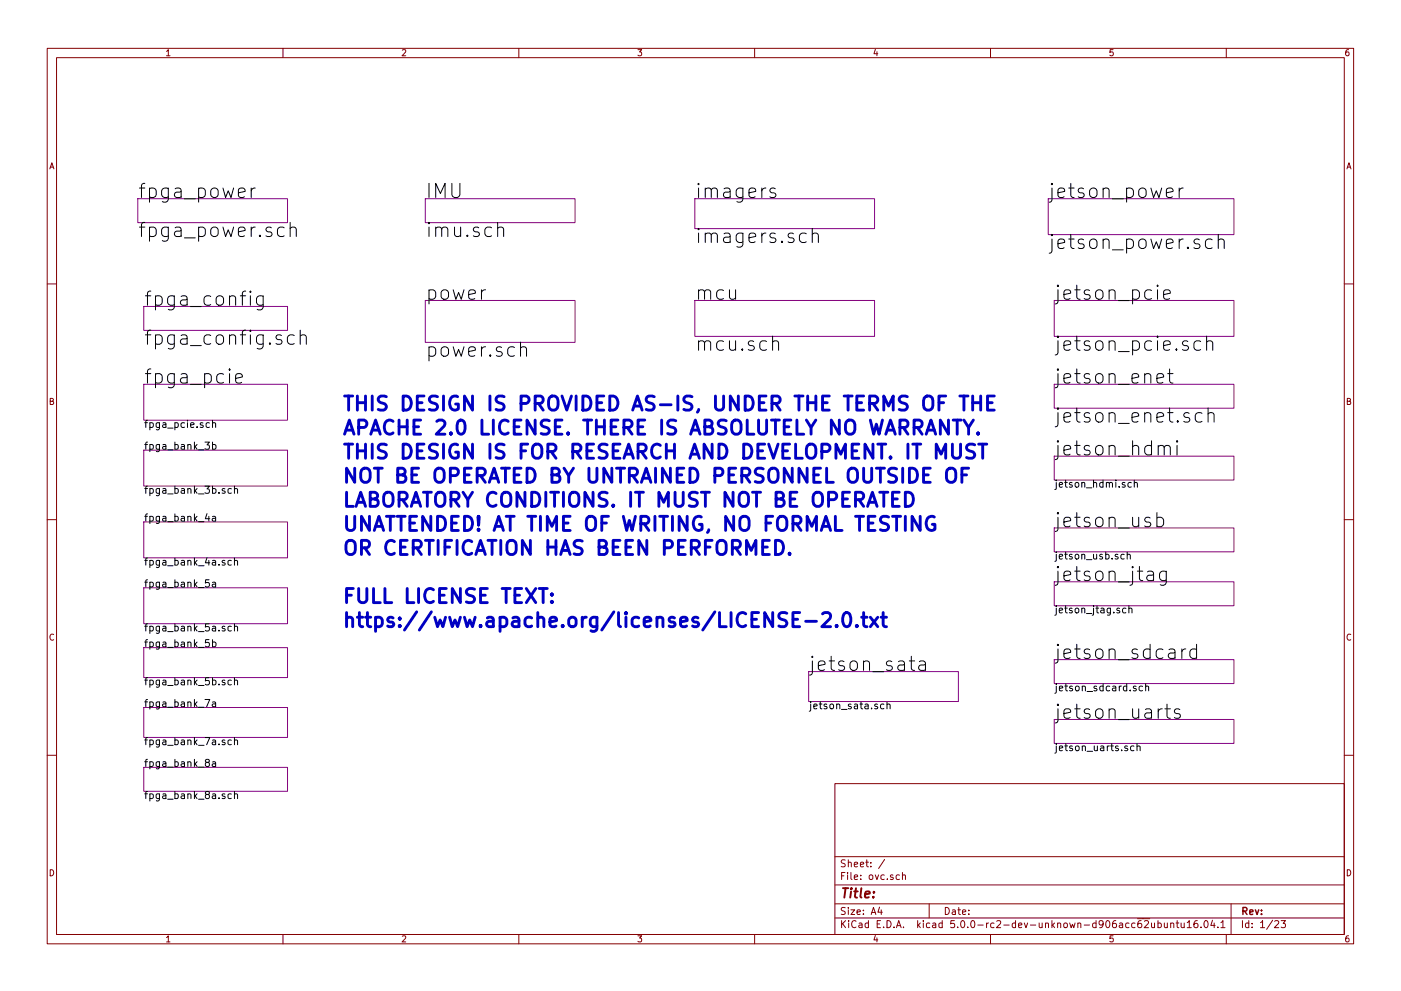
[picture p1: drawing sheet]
<svg xmlns="http://www.w3.org/2000/svg" width="297mm" height="210mm" viewBox="0 0 297 210" stroke-linecap="round" stroke-linejoin="round" font-family="sans-serif">
<g fill="none" stroke="#840000" stroke-width=".21">
<path d="M10 10.3h277v189.9h-277zM12 12.2h273v186.1h-273zM60 10.3v1.9M110 10.3v1.9M160 10.3v1.9M210 10.3v1.9M260 10.3v1.9M10 60.2h2M285 60.2h2M10 110.3h2M285 110.3h2M10 160.2h2"/>
<path d="M177 166.3h108v32h-108zM285 160.2h2M60 198.3v1.9M110 198.3v1.9M160 198.3v1.9M177 194.8h108M177 191.8h108M177 187.8h108M177 181.8h108M186.5 192.5l-.4 1h1M186.8 193v1M187.6 182.3l-1.3 2"/>
<path d="M190.7 185.7l-.4-.1-.3 .3 .1 .6h.6M191.3 185.7l.3-.1 .3 .1 .1 .9M191.3 185.1v1.5M197 191.8v3M210 198.3v1.9M242.4 194.9h1.4M242.6 195.5l.6-.2 .3 .5-.9 1h.9M244.1 195.8l.1 .9 .4 .1 .2-.1M244.8 195.8v1M245.5 195.9l.4-.1 .3 .3v.6l-.3 .1-.4-.1M245.5 195.3v1.5M246.9 195.8v.9l.4 .1 .2-.1"/>
<path d="M247.5 195.8v1M248.2 196l.2-.2 .4 .1 .1 .9M248.2 195.8v1M249.4 195.8h.5M249.6 195.3v1.3l.3 .2M250.4 195.8l.1 .9 .4 .1 .2-.1M251.1 195.8v1M251.7 195.8l.4-.5v1.5M251.7 196.8h.9M253.8 195.3l-.4 .1a1.11 1.11 0 0 0-.1 1.3l.4 .1 .2-.1 .1-.5-.3-.3-.4 .1-.2 .2M254.6 196.7v.1M255.4 195.5l.2-.2a.8 .8 0 0 1 .6 .8 .8 .8 0 0 1-.6 .7l-.3-.5z"/>
<path d="M257.1 195.2l-.4 1.1h.9M257.4 195.8v1M258.2 196.7v.1M258.9 195.8l.4-.5v1.5M258.9 196.8h.8M260 198.3v1.9M261 191.8v6.5M270.3 195.5l.5-.2 .3 .5-.9 1h.9M271.6 195.3h.9l-.4 .6 .4 .1v.7l-.2 .1-.7-.1"/>
</g>
<g fill="none" stroke="#840084" stroke-width=".21">
<path d="M29.2 42.2h31.8v5h-31.8zM90.2 42.2h31.7v5h-31.7zM147.3 42.2h38.1v6.3h-38.1zM222.2 42.2h39.4v7.6h-39.4zM30.5 65h30.5v5.1h-30.5zM90.2 63.7h31.7v8.9h-31.7zM147.3 63.7h38.1v7.7h-38.1zM223.5 63.7h38.1v7.7h-38.1zM30.5 81.5h30.5v7.6h-30.5zM30.5 95.5h30.5v7.6h-30.5zM223.5 81.5h38.1v5.1h-38.1zM223.5 96.8h38.1v5h-38.1z"/>
<path d="M30.5 110.7h30.5v7.7h-30.5zM223.5 112h38.1v5.1h-38.1zM30.5 124.7h30.5v7.6h-30.5zM30.5 137.4h30.5v6.4h-30.5zM223.5 123.4h38.1v5.1h-38.1zM223.5 139.9h38.1v5.1h-38.1zM30.5 150.1h30.5v6.4h-30.5zM171.4 142.5h31.8v6.3h-31.8zM223.5 152.6h38.1v5.1h-38.1zM30.5 162.8h30.5v5.1h-30.5z"/>
</g>
<g fill="none" stroke="#000" stroke-width=".21">
<path d="M53.3 39.9v2M54.1 39.9a.77 .77 0 0 0-.8 .6M250 39.9v2M250.9 39.9a.77 .77 0 0 0-.9 .6M60.2 48.3l-.8-.1-.4 .3-.2 .3 .2 1.1 .4 .3 .8-.2M61.5 48.5a.76 .76 0 0 1 1.3 .1v1.6M61.5 47.2v3M105.5 48.5a.74 .74 0 0 1 1.3 .1v1.6M164.4 40.1l-.7-.2-.5 .4 .2 .5 1 .2 .1 .3-.1 .5-.3 .1-.9-.1M172.2 49.7a.76 .76 0 0 1 1.3 .2v1.6M172.2 48.5v3M247.3 40.9l1.4-.3-.1-.5-.9-.2-.3 .2-.1 .2 .1 1.5 .3 .1 .9-.1"/>
<path d="M257 50.9l-.9-.2-.4 .3-.1 .3 .1 1.1 .4 .3 .9-.1M258.3 51a.73 .73 0 0 1 1.3 .1v1.6M258.3 49.7v3M55.8 62.8v2.4a.8 .8 0 0 1-1.3 .4M55.8 62.9l-.9-.1-.5 .5v.9l.3 .4 .2 .2 .9-.2M62.4 71.2a.96 .96 0 0 0-1.3 .1l-.2 .3v.9l.2 .3a.96 .96 0 0 0 1.3 .1M63.7 71.3a.76 .76 0 0 1 1.2 .2v1.5M63.7 70v3M110.4 73.9a.74 .74 0 0 1 1.2 .1v1.6M163.8 72.6a.74 .74 0 0 1 1.3 .1v1.6M246.7 62.5l1.4-.3-.1-.6-.9-.1-.3 .1-.1 .3 .1 1.4 .3 .2 .9-.2M247.6 79.3h1.1"/>
<path d="M248 78.3v2.5l.1 .3 .6 .2M254.6 72.5l-.9-.2-.4 .3-.2 .3 .2 1.1 .4 .3 .9-.1M255.8 72.6a.76 .76 0 0 1 1.3 .1v1.6M255.8 71.3v3M44.4 89.8l-.4-.1-.3 .3 .1 .6h.6M45.1 89.8l.2-.1 .3 .1 .1 .9M45.1 94.4l.4-.1 .3 .3-.2 .6h-.5M45.1 89.2v1.5M45.1 93.8v1.5M50 80.3l1.4-.3-.2-.6-.8-.1-.3 .1-.1 .3 .1 1.4 .3 .2 .8-.2M245.3 80.3l1.4-.3-.1-.6-.9-.1-.4 .4 .1 1.4 .3 .2 .9-.2M246.8 94.9l.5-.4 .7 .2 .1 .2v1.6"/>
<path d="M249.6 93.5l-.2 .2 .2 .1 .1-.1-.1-.2v.3M249.6 94.5v2M254.8 87.7l-.8-.2-.6 .6v.9l.3 .4 .3 .2 .8-.2M256.1 87.8a.74 .74 0 0 1 1.3 .2v1.6M256.1 86.6v3M45.1 109.6h.5l.1 1M45.7 109.9l-.5 .1a.3 .3 0 0 0-.2 .3 .3 .3 0 0 0 .2 .3l.5-.1M49 103.7h-.4l-.3 .2 .2 .7h.5M49 119l-.4-.1-.3 .3 .2 .6h.5M49.7 103.8l.2-.1h.4l.1 1M49.7 119l.2-.1 .4 .1 .1 .9M49.7 103.1v1.6"/>
<path d="M49.7 118.4v1.5M238.4 117.7l-.5-.1-.3 .3 .2 .6h.6M239 117.7h.1a.36 .36 0 0 1 .5 .1v.8M239 117.1v1.5M239.9 102.4h-.5l-.3 .3 .2 .6h.6M240.5 102.5l.1-.1a.36 .36 0 0 1 .5 .2v.8M240.5 101.9v1.5M245.3 109.9l.8-.2 .3 .2 .3 .4v.9l-.3 .4-.3 .2-.8-.2M245.3 108.8v3M45.1 123.6h.5l.1 .9M45.1 136.3l.4-.1 .3 .3-.2 .7h-.5M45.1 135.7v1.5"/>
<path d="M45.7 123.9h-.5a.3 .3 0 0 0-.2 .3 .3 .3 0 0 0 .2 .3h.5M49 132.9h-.4l-.3 .2 .2 .7h.5M49.7 133l.2-.1h.4l.1 1M49.7 132.4v1.5M238.7 129.1l-.4-.1-.3 .3 .2 .7h.5M239.3 129.2l.1-.1a.36 .36 0 0 1 .6 .2v.7M239.3 128.5v1.5M247.3 121.2v2.4a.8 .8 0 0 1-1.3 .4M247.3 121.3l-.9-.1-.3 .1-.3 .5v.8l.3 .4 .3 .2 .9-.2M251.4 137.7a.77 .77 0 0 0-.8 .6M253.7 137.8l-.9-.1-.5 .6v.8l.3 .4 .2 .2 .9-.2M253.7 136.7v3"/>
<path d="M45.1 149h.5l.1 .9M45.7 149.3h-.5a.3 .3 0 0 0-.2 .3 .3 .3 0 0 0 .2 .3h.5M49 144.4l-.4-.1-.3 .3 .2 .6h.5M49 157.1l-.4-.1-.3 .3 .2 .6h.5M49.7 144.4l.2-.1 .4 .1 .1 .9M49.7 157.1l.2-.1 .4 .1 .1 .9M49.7 143.8v1.5M49.7 156.5v1.5M187.4 149.4h-.4l-.3 .3 .1 .6h.6M188.1 149.5l.2-.1h.3l.1 1M188.1 148.9v1.5M194.9 140.4l.3-.2 .9 .2 .1 .3v1.5"/>
<path d="M196.2 140.9l-1 .2a.59 .59 0 0 0-.4 .6 .59 .59 0 0 0 .4 .5l1-.1M240.4 158.3h-.4l-.3 .2 .2 .7h.5M241.1 158.4l.2-.1h.4v1M241.1 157.8v1.5M242.2 145.6h-.4l-.3 .2 .2 .7h.5M242.9 145.7l.2-.1h.4v1M242.9 145.1v1.5M247 150.4h1.1M247.4 149.4v2.6l.2 .2 .5 .2M250.1 150.5a.7 .7 0 0 0-1.1 .3l.1 .5 1 .2 .2 .3-.2 .4-.3 .2-.8-.2M45.1 161.7h.5l.1 .9M45.7 162h-.5a.3 .3 0 0 0-.2 .3 .3 .3 0 0 0 .2 .3h.5"/>
<path d="M49 168.5l-.4-.1-.3 .3 .2 .7h.5M49.7 168.5l.2-.1 .4 .1 .1 .9M49.7 167.9v1.5"/>
</g>
<g fill="none" stroke="#0000c2" stroke-width=".61">
<path d="M199.1 85.4h1M200.5 84h-1.4v3M200.8 99.8a1 1 0 0 1 1.1-.5 1 1 0 0 1 .7 1v1a.99 .99 0 0 1-.9 1.1 .99 .99 0 0 1-1-1.1zM201.9 94.2v2.4l.2 .3a.95 .95 0 0 0 1.4 0l.2-.3v-2.4M202.1 89.1h1.7M202.9 89.1v3M203.5 84h1.7M204.4 89.1l1 1.6 1-1.6M204.4 84v3M205.4 99.3h-1.5v3M205.4 90.7v1.4M206.2 85.4h1.7"/>
<path d="M206.2 84v3M206.7 94.4l-1.2-.2a.72 .72 0 0 0-.6 .7 .72 .72 0 0 0 .6 .8 1.07 1.07 0 0 1 1.2 .7 .77 .77 0 0 1-.6 .8l-1.2-.1M207.4 91.8l.1 .2-.1 .1-.2-.1 .2-.2v.3M207.5 94.2h1.7M207.9 84v3M208.4 94.2v3M209.4 85.4h1M210.8 84h-1.4v3h1.4M164.4 114.6a1.57 1.57 0 0 1 1.7 1 1.57 1.57 0 0 1-.6 1.9l-1.1 .1zM167.4 117.4l.1 .1-.1 .1-.1-.1 .1-.1v.2M191.9 104.4a1.56 1.56 0 0 1 1.7 .8 1.56 1.56 0 0 1-.2 1.8l-.7 .4h-.8zM195.1 109.5v3l-1.7-3v3"/>
<path d="M198.1 109.7a1.24 1.24 0 0 0-1.4 .2 1.24 1.24 0 0 0-.3 1.3 1.14 1.14 0 0 0 .5 1.2 1.14 1.14 0 0 0 1.3-.1v-1.1h-.5M203.9 100.8h1M117 127.6l.2 .1-.2 .2-.1-.2 .1-.1v.3M117 126l.2 .1-.2 .2-.1-.2 .1-.1v.3M170.8 131.8h2.3M174.4 130.2l.4-.2h.7a.8 .8 0 0 1 .5 1.2l-1.8 1.8h1.9M177.4 132.7l.1 .1-.1 .2-.2-.2 .2-.1v.3M179 130.2a.71 .71 0 0 1 .7-.2 .71 .71 0 0 1 .5 .5 1.81 1.81 0 0 1-.5 2.5 .77 .77 0 0 1-.9-.6 2.42 2.42 0 0 1 .2-2.2zM181.7 132.7l.1 .1-.1 .2-.2-.2 .2-.1v.3M182.7 131h1.1M183.1 130v2.5l.1 .3 .6 .2M184.5 131l1.6 2"/>
<path d="M186.1 131l-1.6 2M186.8 131h1.2M187.2 130v2.5l.2 .3 .6 .2"/>
</g>
<g font-size="4.2">
<text x="29.2" y="42.1">fpga_power</text>
<text x="90.2" y="42.1">IMU</text>
<text x="147.3" y="42.1">imagers</text>
<text x="222.2" y="42.1">jetson_power</text>
<text x="29.2" y="50.3">fpga_power.sch</text>
<text x="90.2" y="50.3">imu.sch</text>
<text x="147.3" y="51.6">imagers.sch</text>
<text x="222.2" y="52.9">jetson_power.sch</text>
<text x="30.5" y="64.9">fpga_config</text>
<text x="90.2" y="63.6">power</text>
<text x="147.3" y="63.6">mcu</text>
<text x="223.5" y="63.6">jetson_pcie</text>
<text x="30.5" y="73.2">fpga_config.sch</text>
<text x="90.2" y="75.7">power.sch</text>
<text x="147.3" y="74.5">mcu.sch</text>
<text x="223.5" y="74.5">jetson_pcie.sch</text>
<text x="30.5" y="81.4">fpga_pcie</text>
<text x="223.5" y="81.4">jetson_enet</text>
<text x="223.5" y="89.7">jetson_enet.sch</text>
<text x="223.5" y="96.7">jetson_hdmi</text>
<text x="223.5" y="111.9">jetson_usb</text>
<text x="223.5" y="123.3">jetson_jtag</text>
<text x="171.4" y="142.4">jetson_sata</text>
<text x="223.5" y="139.8">jetson_sdcard</text>
<text x="223.5" y="152.5">jetson_uarts</text>
</g>
<g font-size="4.2" fill="#0000c2">
<text x="72.4" y="87.2">THIS DESIGN IS PROVIDED AS-IS, UNDER THE TERMS OF THE</text>
<text x="72.4" y="92.3">APACHE 2.0 LICENSE. THERE IS ABSOLUTELY NO WARRANTY.</text>
<text x="72.4" y="97.4">THIS DESIGN IS FOR RESEARCH AND DEVELOPMENT. IT MUST</text>
<text x="72.4" y="102.5">NOT BE OPERATED BY UNTRAINED PERSONNEL OUTSIDE OF</text>
<text x="72.4" y="107.6">LABORATORY CONDITIONS. IT MUST NOT BE OPERATED</text>
<text x="72.4" y="112.7">UNATTENDED! AT TIME OF WRITING, NO FORMAL TESTING</text>
<text x="72.4" y="117.8">OR CERTIFICATION HAS BEEN PERFORMED.</text>
<text x="72.4" y="128">FULL LICENSE TEXT:</text>
<text x="72.4" y="133.1">https://www.apache.org/licenses/LICENSE-2.0.txt</text>
</g>
<text font-size="2.8" fill="#840000" x="178" y="190.5">Title:</text>
<g font-size="2.1">
<text x="30.5" y="90.8">fpga_pcie.sch</text>
<text x="30.5" y="95.4">fpga_bank_3b</text>
<text x="30.5" y="104.7">fpga_bank_3b.sch</text>
<text x="223.5" y="103.4">jetson_hdmi.sch</text>
<text x="30.5" y="110.6">fpga_bank_4a</text>
<text x="30.5" y="120">fpga_bank_4a.sch</text>
<text x="223.5" y="118.7">jetson_usb.sch</text>
<text x="30.5" y="124.6">fpga_bank_5a</text>
<text x="223.5" y="130.1">jetson_jtag.sch</text>
<text x="30.5" y="134">fpga_bank_5a.sch</text>
<text x="30.5" y="137.3">fpga_bank_5b</text>
<text x="30.5" y="145.4">fpga_bank_5b.sch</text>
<text x="223.5" y="146.7">jetson_sdcard.sch</text>
<text x="30.5" y="150">fpga_bank_7a</text>
<text x="171.4" y="150.5">jetson_sata.sch</text>
<text x="30.5" y="158.1">fpga_bank_7a.sch</text>
<text x="223.5" y="159.4">jetson_uarts.sch</text>
<text x="30.5" y="162.7">fpga_bank_8a</text>
<text x="30.5" y="169.5">fpga_bank_8a.sch</text>
</g>
<g font-size="2.1" fill="#840000">
<text x="178" y="184">Sheet: /</text>
<text x="178" y="186.7">File: ovc.sch</text>
<text x="178" y="196.9">KiCad E.D.A. kicad 5.0.0-rc2-dev-unknown-d906acc62ubuntu16.04.1</text>
<text x="178" y="194.1">Size: A4</text>
<text x="200" y="194.1">Date:</text>
<text x="263" y="194.1">Rev:</text>
<text x="263" y="196.9">Id: 1/23</text>
</g>
<g font-size="1.8" fill="#840000">
<text x="35" y="11.9">1</text>
<text x="85" y="11.9">2</text>
<text x="135" y="11.9">3</text>
<text x="185" y="11.9">4</text>
<text x="235" y="11.9">5</text>
<text x="285" y="11.9">6</text>
<text x="10.4" y="35.9">A</text>
<text x="285.4" y="35.9">A</text>
<text x="10.4" y="85.9">B</text>
<text x="285.4" y="85.9">B</text>
<text x="10.4" y="135.9">C</text>
<text x="285.4" y="135.9">C</text>
<text x="10.4" y="185.9">D</text>
<text x="285.4" y="185.9">D</text>
<text x="35" y="199.9">1</text>
<text x="85" y="199.9">2</text>
<text x="135" y="199.9">3</text>
<text x="185" y="199.9">4</text>
<text x="235" y="199.9">5</text>
<text x="285" y="199.9">6</text>
</g>
</svg>
